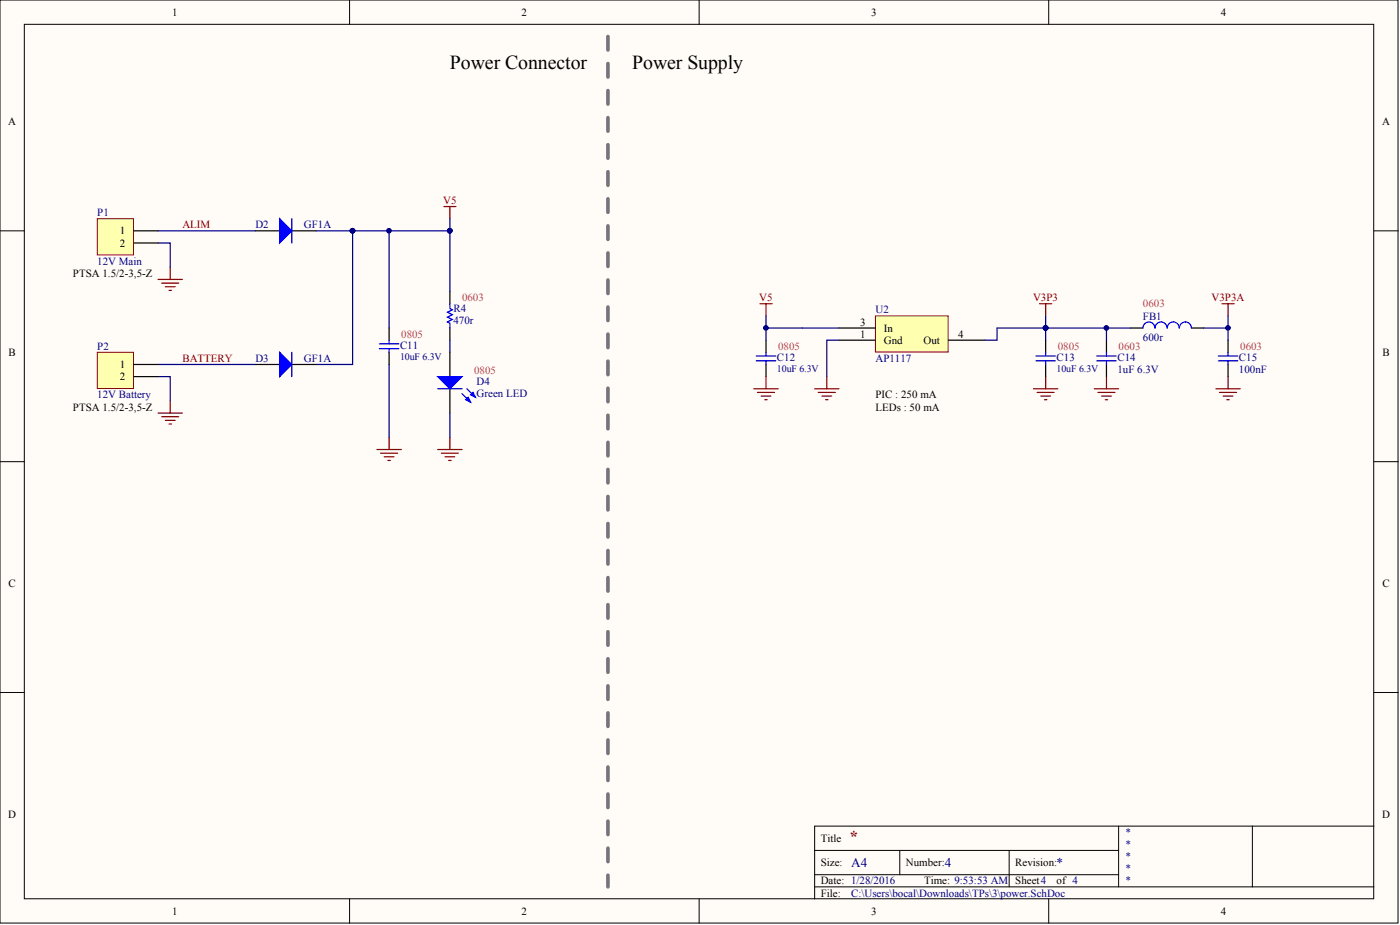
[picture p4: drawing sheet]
<svg xmlns="http://www.w3.org/2000/svg" width="292mm" height="193mm" viewBox="0 0 292 193" stroke-linecap="round" stroke-linejoin="round" font-family="sans-serif">
<g fill="#fffcf8" stroke="#000" stroke-width=".21">
<path d="M0 0h291.7v192.6h-291.7z"/>
<path d="M5.1 5.1h281.5v182.4h-281.5z"/>
</g>
<g fill="none" stroke="#000" stroke-width=".21">
<path d="M72.9 0v5.1M145.9 0v5.1M218.8 0v5.1M0 48.2h5.1M286.7 48.2h5M0 96.3h5.1M286.7 96.3h5M0 144.5h5.1M286.7 144.5h5M170 177.4h63.4M187.7 177.4v5.1M210.6 177.4v7.6"/>
<path d="M233.4 172.3v12.7M261.3 172.3h-91.3v15.2M286.7 172.3h-25.4v12.7M72.9 187.5v5.1M145.9 187.5v5.1M170 185h116.7M170 182.5h63.4M218.8 187.5v5.1"/>
</g>
<path d="M93.9 60.8v2.6M93.9 68.4v2.6M159.8 71v2.5M159.8 76v2.6M230.9 71v2.5M230.9 76v2.6M235.9 68.4h2.6M248.6 68.4h2.6M256.2 71v2.5M256.2 76v2.6" fill="none" stroke="#000" stroke-width=".25"/>
<g fill="none" stroke="#00f" stroke-width=".25">
<path d="M93.9 63.4v1l.5 .2-1 .5 1 .5-1 .6 1 .5-1 .5 .5 .2v1M157.8 74.3h4.1M157.8 75.3h4.1M159.8 73.5v.8M159.8 75.3v.7M228.8 74.3h4.1M228.8 75.3h4.1M230.9 73.5v.8M230.9 75.3v.7M241 68.4a1.24 1.24 0 0 0-1.3-1.2 1.24 1.24 0 0 0-1.2 1.2M243.5 68.4a1.24 1.24 0 0 0-1.3-1.2 1.24 1.24 0 0 0-1.2 1.2M246 68.4a1.24 1.24 0 0 0-1.2-1.2 1.24 1.24 0 0 0-1.3 1.2"/>
<path d="M248.6 68.4a1.24 1.24 0 0 0-1.3-1.2 1.24 1.24 0 0 0-1.2 1.2M254.2 74.3h4.1M254.2 75.3h4.1M256.2 73.5v.8M256.2 75.3v.7"/>
</g>
<g fill="none" stroke="#800000" stroke-width=".25">
<path d="M33 58.3h5.1M33.7 59.1h3.6M34.5 59.8h2M35.5 55.8v2.5M92.6 43.1h2.5M93.9 43.1v2.5M35.3 60.6h.5M158.6 63.4h2.5M159.8 63.4v2.5M159.8 78.6v2.5M172.5 78.6v2.5M216.9 63.4h2.5"/>
<path d="M218.2 63.4v2.5M218.2 78.6v2.5M230.9 78.6v2.5M255 63.4h2.5M256.2 63.4v2.5M256.2 78.6v2.5M78.6 93.8h5.1M79.4 94.5h3.6M80.2 95.3h2M80.9 96.1h.5M81.2 91.2v2.6M91.3 93.8h5.1"/>
<path d="M92.1 94.5h3.5M92.8 95.3h2.1M93.6 96.1h.5M93.9 91.2v2.6M157.3 81.1h5.1M158 81.9h3.6M158.8 82.6h2M159.6 83.4h.5M170 81.1h5M170.7 81.9h3.6M171.5 82.6h2M172.3 83.4h.5"/>
<path d="M215.6 81.1h5.1M216.4 81.9h3.5M217.2 82.6h2M217.9 83.4h.5M228.3 81.1h5.1M229.1 81.9h3.5M229.8 82.6h2.1M230.6 83.4h.5M253.7 81.1h5.1M254.4 81.9h3.6M255.2 82.6h2M256 83.4h.5"/>
</g>
<g fill="none" stroke="#000080" stroke-width=".25">
<path d="M33 50.7h2.5v5.1M33 48.2h20.3M66 48.2h27.9M73.6 48.2v27.8h-7.6M81.2 48.2v20.2M93.9 45.6v15.2M81.2 76v15.2M93.9 71v2.5M159.8 65.9v5.1M159.8 68.4h7.6M208 68.4h10.2M218.2 65.9v5.1"/>
<path d="M93.9 86.2v5"/>
</g>
<g fill="#000080" stroke="#000080" stroke-width=".21">
<circle cx="73.5" cy="48.1" r=".48"/>
<circle cx="81.2" cy="48.1" r=".48"/>
<circle cx="93.8" cy="48.1" r=".48"/>
<circle cx="218.1" cy="68.4" r=".48"/>
<circle cx="159.8" cy="68.4" r=".48"/>
<circle cx="230.8" cy="68.4" r=".48"/>
<circle cx="256.2" cy="68.4" r=".48"/>
</g>
<path d="M218.2 68.4h17.7M230.9 68.4v2.6M251.2 68.4h5M256.2 65.9v5.1" fill="none" stroke="#11037f" stroke-width=".25"/>
<path d="M182.7 65.9h15.1v7.6h-15.1z" fill="#ffffb0" stroke="#800000" stroke-width=".21"/>
<path d="M175 68.4h7.7M175 71h7.7M197.9 71h7.6" fill="none" stroke="#000" stroke-width=".25"/>
<path d="M167.4 68.4h7.6M175 71h-2.5v7.6M208 68.4v2.6h-2.5" fill="none" stroke="#11037f" stroke-width=".25"/>
<path d="M126.8 7.6v177.4" fill="none" stroke="#75747e" stroke-width=".76" stroke-dasharray="2.8 2.8"/>
<path d="M33 86.2h5.1M33.7 86.9h3.6M34.5 87.7h2M35.3 88.5h.5M35.5 83.6v2.6" fill="none" stroke="#800000" stroke-width=".25"/>
<path d="M33 78.6h2.5v5M33 76h20.3" fill="none" stroke="#000080" stroke-width=".25"/>
<path d="M20.3 45.6h7.6v7.6h-7.6z" fill="#ffffb0" stroke="#800000" stroke-width=".21"/>
<path d="M27.9 48.2h5.1M27.9 50.7h5.1" fill="none" stroke="#000" stroke-width=".25"/>
<path d="M20.3 73.5h7.6v7.6h-7.6z" fill="#ffffb0" stroke="#800000" stroke-width=".21"/>
<path d="M53.3 48.2h5M60.9 48.2h5.1M27.9 76h5.1M27.9 78.6h5.1M53.3 76h5M60.9 76h5.1M81.2 68.4v2.6M81.2 73.5v2.5M93.9 73.5v5.1M218.2 71v2.5M218.2 76v2.6M93.9 81.1v5.1" fill="none" stroke="#000" stroke-width=".25"/>
<g fill="#00f" stroke="#00f" stroke-width=".25">
<path d="M58.3 45.6l2.6 2.6-2.6 2.5z"/>
<path d="M58.3 73.5l2.6 2.5-2.6 2.6z"/>
<path d="M91.3 78.6h5.1l-2.5 2.5z"/>
<path d="M97.2 83.4l.5-.5 .5 1z"/>
<path d="M98.2 82.4l.5-.5 .5 1z"/>
</g>
<g fill="none" stroke="#00f" stroke-width=".25">
<path d="M60.9 45.6v5.1M60.9 73.5v5.1M79.2 71.7h4M79.2 72.7h4M81.2 71v.7M81.2 72.7v.8M216.1 74.3h4.1M216.1 75.3h4.1M218.2 73.5v.8M218.2 75.3v.7M91.3 81.1h5.1M96.4 82.1l1.8 1.8"/>
<path d="M97.4 81.1l1.8 1.8"/>
</g>
<g font-size="4.1">
<text x="93.9" y="14.3">Power Connector</text>
<text x="131.9" y="14.3">Power Supply</text>
</g>
<text font-size="3.4" fill="#800000" x="177.1" y="175.6">*</text>
<g font-size="2.7" fill="#000080">
<text x="177.6" y="180.9">A4</text>
<text x="197.1" y="180.9">4</text>
<text x="220.5" y="180.9">*</text>
</g>
<g font-size="2.3">
<text x="35.9" y="3.3">1</text>
<text x="108.8" y="3.3">2</text>
<text x="181.8" y="3.3">3</text>
<text x="254.7" y="3.3">4</text>
<text x="1.7" y="26.1">A</text>
<text x="288.4" y="26.1">A</text>
<text x="25" y="48.9">1</text>
<text x="25" y="51.5">2</text>
<text x="15.2" y="57.8">PTSA 1.5/2-3,5-Z</text>
<text x="179.5" y="67.9">3</text>
<text x="179.5" y="70.5">1</text>
<text x="184.4" y="69.2">In</text>
<text x="184.4" y="71.7">Gnd</text>
<text x="192.7" y="71.7">Out</text>
<text x="199.9" y="70.5">4</text>
<text x="1.8" y="74.3">B</text>
<text x="25" y="76.8">1</text>
<text x="288.4" y="74.3">B</text>
<text x="25" y="79.3">2</text>
<text x="182.7" y="83.1">PIC : 250 mA</text>
<text x="15.2" y="85.7">PTSA 1.5/2-3,5-Z</text>
<text x="182.7" y="85.7">LEDs : 50 mA</text>
<text x="1.8" y="122.4">C</text>
<text x="288.4" y="122.4">C</text>
<text x="1.7" y="170.6">D</text>
<text x="288.4" y="170.6">D</text>
<text x="171.2" y="175.6">Title</text>
<text x="171.2" y="180.7">Size:</text>
<text x="171.2" y="184.5">Date: 1/28/2016</text>
<text x="189" y="180.7">Number:</text>
<text x="192.8" y="184.5">Time: 9:53:53 AM</text>
<text x="211.8" y="180.7">Revision:</text>
<text x="211.8" y="184.5">Sheet4</text>
<text x="220.5" y="184.5">of 4</text>
<text x="35.9" y="190.8">1</text>
<text x="108.8" y="190.8">2</text>
<text x="171.2" y="187">File:</text>
<text x="181.8" y="190.8">3</text>
<text x="254.7" y="190.8">4</text>
</g>
<g font-size="2.3" fill="#000080">
<text x="20.3" y="45.1">P1</text>
<text x="53.3" y="47.7">D2</text>
<text x="63.4" y="47.7">GF1A</text>
<text x="20.3" y="55.3">12V Main</text>
<text x="94.6" y="65.1">R4</text>
<text x="182.7" y="65.4">U2</text>
<text x="94.6" y="67.7">470r</text>
<text x="238.5" y="66.7">FB1</text>
<text x="238.5" y="71.2">600r</text>
<text x="20.3" y="73">P2</text>
<text x="53.3" y="75.5">D3</text>
<text x="63.4" y="75.5">GF1A</text>
<text x="83.5" y="72.7">C11</text>
<text x="162.1" y="75.3">C12</text>
<text x="182.7" y="75.5">AP1117</text>
<text x="220.5" y="75.3">C13</text>
<text x="233.1" y="75.3">C14</text>
<text x="233.1" y="77.8">1uF 6.3V</text>
<text x="258.5" y="75.3">C15</text>
<text x="258.5" y="77.8">100nF</text>
<text x="20.3" y="83.1">12V Battery</text>
<text x="99.4" y="80.3">D4</text>
<text x="99.4" y="82.9">Green LED</text>
<text x="234.7" y="174.4">*</text>
<text x="234.7" y="176.9">*</text>
<text x="234.7" y="179.4">*</text>
<text x="234.7" y="182">*</text>
<text x="234.7" y="184.5">*</text>
<text x="177.6" y="187">C:\Users\bocal\Downloads\TPs\3\power.SchDoc</text>
</g>
<g font-size="2.3" fill="#800000">
<text x="38.1" y="47.7">ALIM</text>
<text x="92.5" y="42.6">V5</text>
<text x="158.4" y="62.9">V5</text>
<text x="215.5" y="62.9">V3P3</text>
<text x="252.8" y="62.9">V3P3A</text>
<text x="38.1" y="75.5">BATTERY</text>
</g>
<g font-size="2.3" fill="#da2467">
<text x="96.4" y="62.9">0603</text>
<text x="238.5" y="64.1">0603</text>
<text x="83.7" y="70.5">0805</text>
<text x="162.4" y="73">0805</text>
<text x="220.7" y="73">0805</text>
<text x="233.4" y="73">0603</text>
<text x="258.8" y="73">0603</text>
<text x="98.9" y="78.1">0805</text>
</g>
<g font-size="2.1" fill="#000080">
<text x="83.5" y="75.1">10uF 6.3V</text>
<text x="162.1" y="77.6">10uF 6.3V</text>
<text x="220.5" y="77.6">10uF 6.3V</text>
</g>
</svg>
